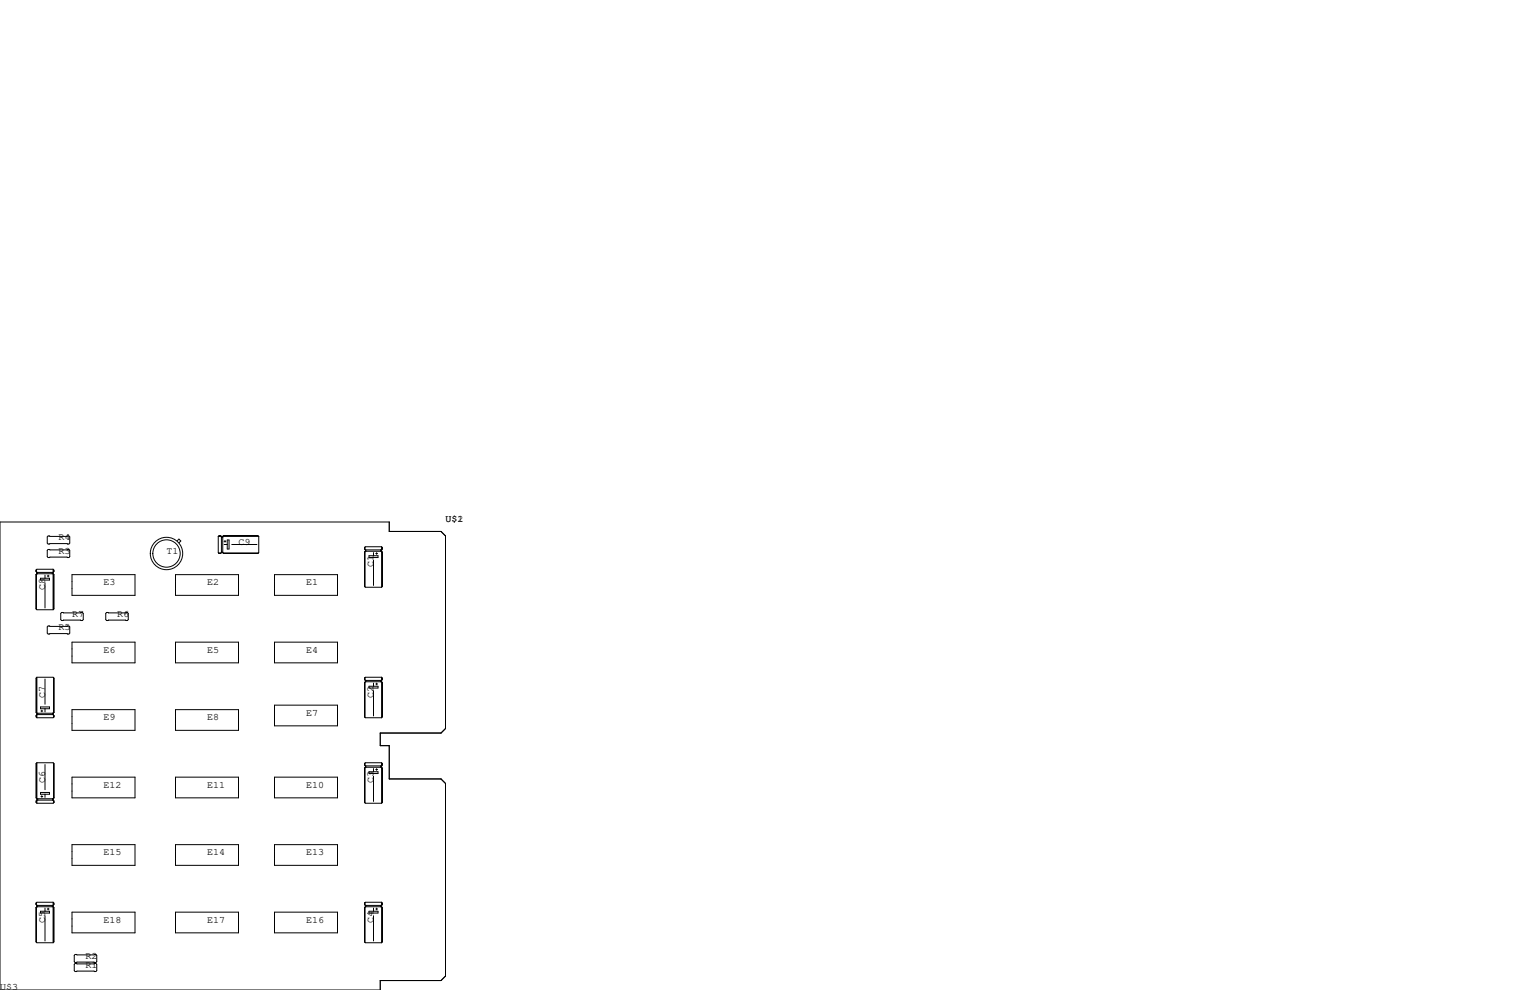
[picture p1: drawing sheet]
<svg xmlns="http://www.w3.org/2000/svg" width="432mm" height="279mm" viewBox="0 0 432 279" stroke-linecap="round" stroke-linejoin="round" font-family="sans-serif">
<g fill="none" stroke="#000" stroke-width=".28">
<path d="M0 147.3h109.9v2.7h14.6l1.2 1.3v54.3l-1.2 1.3h-17.2v3.5h2.6v9.4h14.6l1.2 1.3v54.4l-1.2 1.2h-17.2v2.7h-107.3zM13.6 151.3h5.8l.3 .2v1.8l-.3 .2h-5.8l-.3-.2v-1.8zM13.6 155.1h5.8l.3 .2v1.8l-.3 .3h-5.8l-.3-.3v-1.8zM50 152.7l.5-.6 .5 .6-.5 .5M61.6 151.4h11.4M61.6 151.4v4.6l.2 .2M61.6 151.4l.2-.3h.4l.3 .3v4.6M61.7 156.1h.7M61.8 151.3h.4M62.2 156.2h-.4M62.5 156l-.3 .2h-.4M62.5 155.8h.4"/>
<path d="M62.5 151.6h.4M62.5 155.9h.4M62.6 151.5h.1M62.9 156l.2 .2M63 156.1h9.9M63.1 151.3h9.7M63.2 153.7h.9M63.2 152.8h.6M63.5 152.5v.5M64.1 152.4h.5v2.5h-.5zM65.4 153.7h7.1M72.8 156.2h-9.7"/>
<path d="M73 151.4v4.6l-.2 .2h-9.7M73 151.4l-.2-.3h-9.7l-.2 .3v4.6M102.9 154.6v.3l.2 .3M102.9 155.8v9.7l.2 .2h4.6M102.9 154.6v.3M102.9 155.8v9.7M103 154.4v.7M103 155.7v9.9M103.1 155.6h4.6l.3 .2v9.7l-.3 .2M103.1 155.2v.4M103.1 155.6l-.2 .2M103.3 155.2v.4"/>
<path d="M104.1 156.8h2.6v.6h-2.6zM105.4 156v.8M105.4 158.1v7.1M106 156.2h.6M106.3 156v.5M107.4 155.2v.4M107.6 155.3v.1M107.7 154.3h-4.6l-.2 .3M107.7 154.3l.3 .3v.3l-.3 .3h-4.6M107.7 154.3v11.4M107.8 154.6v.3M107.8 155.8v9.7"/>
<path d="M10.2 162.2v9.6M10.2 160.9v.4l.2 .2M10.2 162.2v9.6l.2 .3h4.6M10.2 160.9v.4M10.3 160.8v.6M10.3 162.1v9.9M10.4 161.9h4.6l.2 .3v9.6l-.2 .3M10.4 161.5v.4M10.4 161.9l-.2 .3M10.5 161.5v.4M11.4 163.2h2.6v.5h-2.6zM12.7 162.3v.9"/>
<path d="M12.7 164.5v7.1M13.3 162.6h.5M13.6 176.7h5.8l.3 .2v1.8l-.3 .2h-5.8l-.3-.2v-1.8zM13.6 162.3v.5M14.7 161.5v.4M14.9 161.7v.1M15 160.7l.2 .2v.4l-.2 .2h-4.6M15 160.7v11.4M15 160.7h-4.6l-.2 .2M15.1 160.9v.4M15.1 162.2v9.6M17.4 172.8h5.8l.3 .3v1.8l-.3 .2h-5.8l-.3-.2v-1.8z"/>
<path d="M20.3 162.2h17.8v5.8h-17.8zM30.1 172.8h5.8l.3 .3v1.8l-.3 .2h-5.8l-.3-.2v-1.8zM49.5 162.2h17.8v5.8h-17.8zM77.5 162.2h17.8v5.8h-17.8zM10.3 191.4v9.6M10.4 191.1h4.6l.2 .3v9.6M10.4 191.1l-.2 .3v9.6l.2 .3h4.6M10.4 191.1v11.5M11.4 199.5h2.6v.5h-2.6zM12.7 191.6v7.2M15.1 191.3v9.9M15.2 191.4v9.6"/>
<path d="M20.3 181.2h17.8v5.9h-17.8zM49.5 181.2h17.8v5.9h-17.8zM77.5 181.2h17.8v5.9h-17.8zM77.5 199h17.8v5.9h-17.8zM102.9 191.4v.4l.2 .2M102.9 192.7v9.6l.2 .3h4.6M102.9 191.4v.4M102.9 192.7v9.6M103 191.3v.6M103 192.5v9.9M103.1 192.4h4.6l.3 .3v9.6l-.3 .3M103.1 192v.4"/>
<path d="M103.1 192.4l-.2 .3M103.3 192v.4M104.1 193.7h2.6v.5h-2.6zM105.4 192.8v.9M105.4 194.9v7.2M106 193h.6M106.3 192.8v.5M107.4 192v.4M107.6 192.2v.1M107.7 191.1l.3 .3v.4l-.3 .2h-4.6M107.7 191.1v11.5M107.7 191.1h-4.6l-.2 .3"/>
<path d="M107.8 191.4v.4M107.8 192.7v9.6M10.3 201.9v.4M10.3 215.5v9.7M10.4 215.3h4.6l.2 .2v9.7M10.4 215.3l-.2 .2v9.7l.2 .2h4.6M10.4 215.3v11.4M10.5 201.4v.1M10.7 201.3v.4M11.6 200.7h.5M11.8 200.4v.5M12.7 200v.9"/>
<path d="M12.7 215.8v7.1M14.9 201.3v.4M15 201.7l.2 .2v.4M15 201.7h-4.6l-.2 .2v.4l.2 .3M15.1 201.8v.6M15.1 215.4v9.9M15.2 215.5v9.7M15.2 201.9v.4M15.2 202.3l-.2 .3h-4.6M15.2 201l-.2 .3M20.3 219.3h17.8v5.9h-17.8zM20.3 200.3h17.8v5.8h-17.8z"/>
<path d="M49.5 219.3h17.8v5.9h-17.8zM49.5 200.3h17.8v5.8h-17.8zM77.5 219.3h17.8v5.9h-17.8zM102.9 215.5v.4l.2 .3M102.9 216.8v9.6l.2 .3h4.6M102.9 215.5v.4M102.9 216.8v9.6M103 215.4v.6M103 216.7v9.9M103.1 216.5h4.6l.3 .3v9.6l-.3 .3M103.1 216.2v.3M103.1 216.5l-.2 .3"/>
<path d="M103.3 216.2v.3M104.1 217.8h2.6v.5h-2.6zM105.4 216.9v.9M105.4 219.1v7.1M106 217.2h.6M106.3 216.9v.5M107.4 216.2v.3M107.6 216.3v.1M107.7 215.3l.3 .2v.4l-.3 .3h-4.6M107.7 215.3v11.4M107.7 215.3h-4.6l-.2 .2M107.8 215.5v.4"/>
<path d="M107.8 216.8v9.6M10.3 226.1v.3M10.5 225.6v.1M10.7 225.4v.4M11.4 223.6h2.6v.6h-2.6zM11.6 224.8h.5M11.8 224.5v.5M12.7 224.2v.8M14.9 225.4v.4M15 225.8l.2 .3v.3M15 225.8h-4.6l-.2 .3v.3l.2 .3M15.1 225.9v.7"/>
<path d="M15.2 226.1v.3M15.2 226.4l-.2 .3h-4.6M15.2 225.2l-.2 .2M20.3 238.4h17.8v5.8h-17.8zM49.5 238.4h17.8v5.8h-17.8zM77.5 238.4h17.8v5.8h-17.8zM10.2 256.2v9.6M10.2 254.9v.4M10.2 254.9v.4l.2 .2M10.2 256.2l.1 9.7M10.3 254.8v.6M10.3 256v9.9"/>
<path d="M10.4 255.9h4.6l.2 .3v9.6l-.2 .3M10.4 255.5v.4M10.4 255.9l-.2 .3M10.5 255.5v.4M11.4 257.2h2.6v.5h-2.6zM12.7 256.3v.9M12.7 258.4v7.2M13.3 256.5h.5M13.6 256.3v.5M14.7 255.5v.4M14.9 255.7v.1M15 254.6h-4.6l-.2 .3"/>
<path d="M15 254.6l.2 .3v.4l-.2 .2h-4.6M15 254.6v11.5M15.1 254.9v.4M15.1 256.2v9.6M20.3 257.4h17.8v5.9h-17.8zM49.5 257.4h17.8v5.9h-17.8zM77.5 257.4h17.8v5.9h-17.8zM102.9 254.9v.4l.2 .2M102.9 256.2v9.6l.2 .3h4.6M102.9 254.9v.4M102.9 256.2v9.6M103 254.8v.6"/>
<path d="M103 256v9.9M103.1 255.9h4.6l.3 .3v9.6l-.3 .3M103.1 255.5v.4M103.1 255.9l-.2 .3M103.3 255.5v.4M104.1 257.2h2.6v.5h-2.6zM105.4 256.3v.9M105.4 258.4v7.2M106 256.5h.6M106.3 256.3v.5M107.4 255.5v.4M107.6 255.7v.1"/>
<path d="M107.7 254.6l.3 .3v.4l-.3 .2h-4.6M107.7 254.6v11.5M107.7 254.6h-4.6l-.2 .3M107.8 254.9v.4M107.8 256.2v9.6M10.3 265.9l4.7 .2M21.2 271.9h5.9l.2 .3v1.7l-.2 .3h-5.9l-.2-.3v-1.7zM21.2 269.4h5.9l.2 .2v1.8l-.2 .3h-5.9l-.2-.3v-1.8z"/>
<circle cx="47" cy="156.2" r="4.6"/>
<circle cx="47" cy="156.2" r="3.9"/>
</g>
<g font-size="2.8">
<text x="125.7" y="147.3">U$1</text>
<text x="129.1" y="147.3">2</text>
<text x="16.5" y="152.4">R4</text>
<text x="67.3" y="153.7">C9</text>
<text x="16.5" y="156.2">R3</text>
<text x="47" y="156.2">T1</text>
<text x="105.4" y="160" transform="rotate(-90 105.4 160)">C1</text>
<text x="12.7" y="166.4" transform="rotate(-90 12.7 166.4)">C8</text>
<text x="29.2" y="165.1">E3</text>
<text x="58.4" y="165.1">E2</text>
<text x="86.4" y="165.1">E1</text>
<text x="20.3" y="174">R7</text>
<text x="33" y="174">R6</text>
<text x="16.5" y="177.8">R5</text>
<text x="29.2" y="184.1">E6</text>
<text x="58.4" y="184.1">E5</text>
<text x="86.4" y="184.1">E4</text>
<text x="12.7" y="196.8" transform="rotate(-90 12.7 196.8)">C7</text>
<text x="105.4" y="196.8" transform="rotate(-90 105.4 196.8)">C2</text>
<text x="29.2" y="203.2">E9</text>
<text x="58.4" y="203.2">E8</text>
<text x="86.4" y="201.9">E7</text>
<text x="12.7" y="221" transform="rotate(-90 12.7 221)">C6</text>
<text x="105.4" y="221" transform="rotate(-90 105.4 221)">C3</text>
<text x="29.2" y="222.2">E12</text>
<text x="58.4" y="222.2">E11</text>
<text x="86.4" y="222.2">E10</text>
<text x="29.2" y="241.3">E15</text>
<text x="58.4" y="241.3">E14</text>
<text x="86.4" y="241.3">E13</text>
<text x="12.7" y="260.3" transform="rotate(-90 12.7 260.3)">C5</text>
<text x="29.2" y="260.3">E18</text>
<text x="58.4" y="260.3">E17</text>
<text x="86.4" y="260.3">E16</text>
<text x="105.4" y="260.3" transform="rotate(-90 105.4 260.3)">C4</text>
<text x="24.1" y="273">R1</text>
<text x="24.1" y="270.5">R2</text>
<text x="0" y="279.4">U$3</text>
</g>
</svg>
